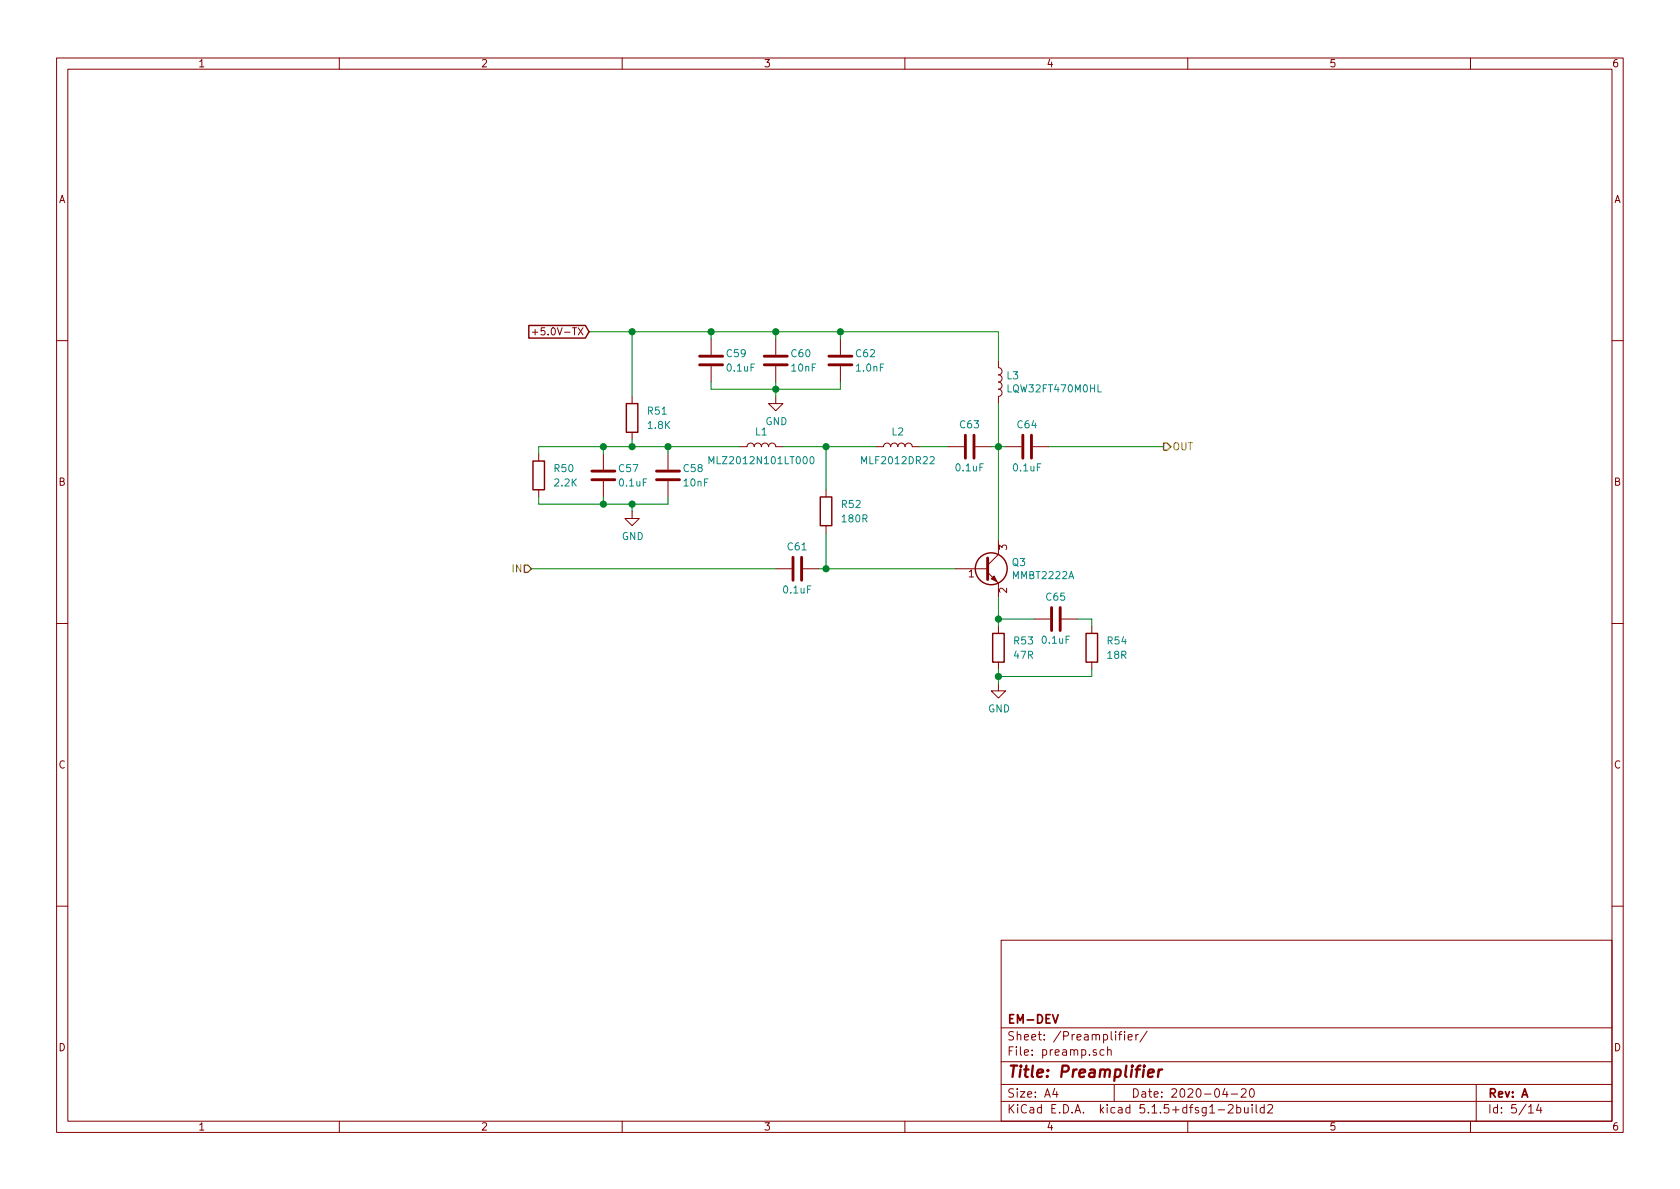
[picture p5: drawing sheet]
EESchema Schematic File Version 4
EELAYER 30 0
EELAYER END
$Descr A4 11693 8268
encoding utf-8
Sheet 5 14
Title "Preamplifier"
Date "2020-04-20"
Rev "A"
Comp "EM-DEV"
Comment1 ""
Comment2 ""
Comment3 ""
Comment4 ""
$EndDescr
$Comp
L Device:Q_NPN_BEC Q3
U 1 1
P 6850 3950
F 0 "Q3" H 7040 3996 50  0000 L CNN
F 1 "MMBT2222A" H 7040 3905 50  0000 L CNN
F 2 "Package_TO_SOT_SMD:SOT-23_Handsoldering" H 7050 4050 50  0001 C CNN
F 3 "https://www.diodes.com/assets/Datasheets/ds30041.pdf" H 6850 3950 50  0001 C CNN
	1    6850 3950
	1    0    0    -1  
$EndComp
$Comp
L Device:C C?
U 1 1
P 5550 3950
AR Path="/5E9E88B8/5EC2DBA0" Ref="C?"  Part="1" 
AR Path="/5EA333CB/5EC2DBA0" Ref="C61"  Part="1" 
AR Path="/5EA436AA/5EC2DBA0" Ref="C?"  Part="1" 
F 0 "C61" V 5700 3950 50  0000 C CNN
F 1 "0.1uF" V 5400 3950 50  0000 C CNN
F 2 "Capacitor_SMD:C_0805_2012Metric_Pad1.15x1.40mm_HandSolder" H 5588 3800 50  0001 C CNN
F 3 "~" H 5550 3950 50  0001 C CNN
	1    5550 3950
	0    -1   -1   0   
$EndComp
Text HLabel 3700 3950 0    50   Input ~ 0
IN
$Comp
L Device:R R?
U 1 1
P 6950 4500
AR Path="/5E9E88B8/5EC2DBA7" Ref="R?"  Part="1" 
AR Path="/5E9F4ACB/5EC2DBA7" Ref="R?"  Part="1" 
AR Path="/5EA188E4/5EC2DBA7" Ref="R?"  Part="1" 
AR Path="/5EA436AA/5EC2DBA7" Ref="R?"  Part="1" 
AR Path="/5EA333CB/5EC2DBA7" Ref="R53"  Part="1" 
F 0 "R53" H 7050 4550 50  0000 L CNN
F 1 "47R" H 7050 4450 50  0000 L CNN
F 2 "Resistor_SMD:R_0805_2012Metric_Pad1.15x1.40mm_HandSolder" V 6880 4500 50  0001 C CNN
F 3 "~" H 6950 4500 50  0001 C CNN
	1    6950 4500
	1    0    0    -1  
$EndComp
$Comp
L Device:C C?
U 1 1
P 6750 3100
AR Path="/5E9E88B8/5EC2DBBE" Ref="C?"  Part="1" 
AR Path="/5EA333CB/5EC2DBBE" Ref="C63"  Part="1" 
AR Path="/5EA436AA/5EC2DBBE" Ref="C?"  Part="1" 
F 0 "C63" V 6900 3100 50  0000 C CNN
F 1 "0.1uF" V 6600 3100 50  0000 C CNN
F 2 "Capacitor_SMD:C_0805_2012Metric_Pad1.15x1.40mm_HandSolder" H 6788 2950 50  0001 C CNN
F 3 "~" H 6750 3100 50  0001 C CNN
	1    6750 3100
	0    -1   -1   0   
$EndComp
$Comp
L Device:R R?
U 1 1
P 3750 3300
AR Path="/5E9E88B8/5EC2DBCA" Ref="R?"  Part="1" 
AR Path="/5E9F4ACB/5EC2DBCA" Ref="R?"  Part="1" 
AR Path="/5EA188E4/5EC2DBCA" Ref="R?"  Part="1" 
AR Path="/5EA436AA/5EC2DBCA" Ref="R?"  Part="1" 
AR Path="/5EA333CB/5EC2DBCA" Ref="R50"  Part="1" 
F 0 "R50" H 3850 3350 50  0000 L CNN
F 1 "2.2K" H 3850 3250 50  0000 L CNN
F 2 "Resistor_SMD:R_0805_2012Metric_Pad1.15x1.40mm_HandSolder" V 3680 3300 50  0001 C CNN
F 3 "~" H 3750 3300 50  0001 C CNN
	1    3750 3300
	1    0    0    -1  
$EndComp
$Comp
L Device:C C?
U 1 1
P 4200 3300
AR Path="/5E9E88B8/5EC2DBD0" Ref="C?"  Part="1" 
AR Path="/5EA333CB/5EC2DBD0" Ref="C57"  Part="1" 
AR Path="/5EA436AA/5EC2DBD0" Ref="C?"  Part="1" 
F 0 "C57" H 4300 3350 50  0000 L CNN
F 1 "0.1uF" H 4300 3250 50  0000 L CNN
F 2 "Capacitor_SMD:C_0805_2012Metric_Pad1.15x1.40mm_HandSolder" H 4238 3150 50  0001 C CNN
F 3 "~" H 4200 3300 50  0001 C CNN
	1    4200 3300
	1    0    0    -1  
$EndComp
$Comp
L Device:L L1
U 1 1
P 5300 3100
AR Path="/5EA333CB/5EC2DBD6" Ref="L1"  Part="1" 
AR Path="/5EA436AA/5EC2DBD6" Ref="L?"  Part="1" 
F 0 "L1" V 5400 3100 50  0000 C CNN
F 1 "MLZ2012N101LT000" V 5200 3100 50  0000 C CNN
F 2 "Inductor_SMD:L_0805_2012Metric_Pad1.15x1.40mm_HandSolder" H 5300 3100 50  0001 C CNN
F 3 "https://product.tdk.com/info/en/catalog/datasheets/inductor_commercial_decoupling_mlz2012_en.pdf" H 5300 3100 50  0001 C CNN
	1    5300 3100
	0    -1   -1   0   
$EndComp
Wire Wire Line
	3750 3450 3750 3500
Wire Wire Line
	4200 3500 4200 3450
Wire Wire Line
	5750 3950 5700 3950
Wire Wire Line
	6900 3100 6950 3100
Connection ~ 6950 3100
Wire Wire Line
	6950 3100 6950 3750
Wire Wire Line
	3750 3100 3750 3150
Wire Wire Line
	4200 3150 4200 3100
Connection ~ 4200 3100
Wire Wire Line
	4200 3100 3750 3100
$Comp
L Device:C C?
U 1 1
P 4650 3300
AR Path="/5E9E88B8/5EC2DC0C" Ref="C?"  Part="1" 
AR Path="/5EA333CB/5EC2DC0C" Ref="C58"  Part="1" 
AR Path="/5EA436AA/5EC2DC0C" Ref="C?"  Part="1" 
F 0 "C58" H 4750 3350 50  0000 L CNN
F 1 "10nF" H 4750 3250 50  0000 L CNN
F 2 "Capacitor_SMD:C_0805_2012Metric_Pad1.15x1.40mm_HandSolder" H 4688 3150 50  0001 C CNN
F 3 "~" H 4650 3300 50  0001 C CNN
	1    4650 3300
	1    0    0    -1  
$EndComp
Wire Wire Line
	4200 3100 4400 3100
Wire Wire Line
	4650 3150 4650 3100
Connection ~ 4650 3100
Wire Wire Line
	4200 3500 4400 3500
Connection ~ 4200 3500
Wire Wire Line
	4650 3450 4650 3500
Wire Wire Line
	3750 3500 4200 3500
Wire Wire Line
	4400 3550 4400 3500
Connection ~ 4400 3500
Wire Wire Line
	4400 3500 4650 3500
$Comp
L Device:R R?
U 1 1
P 4400 2900
AR Path="/5E9E88B8/5EC2DC29" Ref="R?"  Part="1" 
AR Path="/5E9F4ACB/5EC2DC29" Ref="R?"  Part="1" 
AR Path="/5EA188E4/5EC2DC29" Ref="R?"  Part="1" 
AR Path="/5EA436AA/5EC2DC29" Ref="R?"  Part="1" 
AR Path="/5EA333CB/5EC2DC29" Ref="R51"  Part="1" 
F 0 "R51" H 4500 2950 50  0000 L CNN
F 1 "1.8K" H 4500 2850 50  0000 L CNN
F 2 "Resistor_SMD:R_0805_2012Metric_Pad1.15x1.40mm_HandSolder" V 4330 2900 50  0001 C CNN
F 3 "~" H 4400 2900 50  0001 C CNN
	1    4400 2900
	1    0    0    -1  
$EndComp
Wire Wire Line
	4400 3050 4400 3100
Connection ~ 4400 3100
Wire Wire Line
	4400 3100 4650 3100
$Comp
L Device:C C?
U 1 1
P 4950 2500
AR Path="/5E9E88B8/5EC2DC33" Ref="C?"  Part="1" 
AR Path="/5EA333CB/5EC2DC33" Ref="C59"  Part="1" 
AR Path="/5EA436AA/5EC2DC33" Ref="C?"  Part="1" 
F 0 "C59" H 5050 2550 50  0000 L CNN
F 1 "0.1uF" H 5050 2450 50  0000 L CNN
F 2 "Capacitor_SMD:C_0805_2012Metric_Pad1.15x1.40mm_HandSolder" H 4988 2350 50  0001 C CNN
F 3 "~" H 4950 2500 50  0001 C CNN
	1    4950 2500
	1    0    0    -1  
$EndComp
Wire Wire Line
	4950 2300 4950 2350
Wire Wire Line
	4950 2700 4950 2650
$Comp
L Device:C C?
U 1 1
P 5400 2500
AR Path="/5E9E88B8/5EC2DC3B" Ref="C?"  Part="1" 
AR Path="/5EA333CB/5EC2DC3B" Ref="C60"  Part="1" 
AR Path="/5EA436AA/5EC2DC3B" Ref="C?"  Part="1" 
F 0 "C60" H 5500 2550 50  0000 L CNN
F 1 "10nF" H 5500 2450 50  0000 L CNN
F 2 "Capacitor_SMD:C_0805_2012Metric_Pad1.15x1.40mm_HandSolder" H 5438 2350 50  0001 C CNN
F 3 "~" H 5400 2500 50  0001 C CNN
	1    5400 2500
	1    0    0    -1  
$EndComp
$Comp
L Device:C C?
U 1 1
P 5850 2500
AR Path="/5E9E88B8/5EC2DC41" Ref="C?"  Part="1" 
AR Path="/5EA333CB/5EC2DC41" Ref="C62"  Part="1" 
AR Path="/5EA436AA/5EC2DC41" Ref="C?"  Part="1" 
F 0 "C62" H 5950 2550 50  0000 L CNN
F 1 "1.0nF" H 5950 2450 50  0000 L CNN
F 2 "Capacitor_SMD:C_0805_2012Metric_Pad1.15x1.40mm_HandSolder" H 5888 2350 50  0001 C CNN
F 3 "~" H 5850 2500 50  0001 C CNN
	1    5850 2500
	1    0    0    -1  
$EndComp
Wire Wire Line
	5850 2300 5850 2350
Wire Wire Line
	5400 2350 5400 2300
Wire Wire Line
	5850 2700 5850 2650
Wire Wire Line
	5400 2650 5400 2700
Connection ~ 5400 2700
Wire Wire Line
	5400 2700 5850 2700
Wire Wire Line
	4950 2700 5400 2700
Wire Wire Line
	5400 2700 5400 2750
Wire Wire Line
	5850 2300 5400 2300
Wire Wire Line
	4400 2300 4400 2750
Connection ~ 4950 2300
Wire Wire Line
	4950 2300 4400 2300
Connection ~ 5400 2300
Wire Wire Line
	5400 2300 4950 2300
Wire Wire Line
	5850 2300 6950 2300
Connection ~ 5850 2300
Wire Wire Line
	6950 2300 6950 2500
Wire Wire Line
	6950 2800 6950 3100
$Comp
L Device:C C?
U 1 1
P 7150 3100
AR Path="/5E9E88B8/5EC2DC59" Ref="C?"  Part="1" 
AR Path="/5EA333CB/5EC2DC59" Ref="C64"  Part="1" 
AR Path="/5EA436AA/5EC2DC59" Ref="C?"  Part="1" 
F 0 "C64" V 7300 3100 50  0000 C CNN
F 1 "0.1uF" V 7000 3100 50  0000 C CNN
F 2 "Capacitor_SMD:C_0805_2012Metric_Pad1.15x1.40mm_HandSolder" H 7188 2950 50  0001 C CNN
F 3 "~" H 7150 3100 50  0001 C CNN
	1    7150 3100
	0    -1   -1   0   
$EndComp
Wire Wire Line
	7000 3100 6950 3100
Text HLabel 8100 3100 2    50   Output ~ 0
OUT
Wire Wire Line
	7300 3100 8100 3100
Text GLabel 4100 2300 0    50   Input ~ 0
+5.0V-TX
Wire Wire Line
	4100 2300 4400 2300
Connection ~ 4400 2300
$Comp
L power:GND #PWR?
U 1 1
P 6950 4750
AR Path="/5EA436AA/5EC2DC65" Ref="#PWR?"  Part="1" 
AR Path="/5EA333CB/5EC2DC65" Ref="#PWR045"  Part="1" 
F 0 "#PWR045" H 6950 4500 50  0001 C CNN
F 1 "GND" H 6955 4577 50  0000 C CNN
F 2 "" H 6950 4750 50  0001 C CNN
F 3 "" H 6950 4750 50  0001 C CNN
	1    6950 4750
	1    0    0    -1  
$EndComp
$Comp
L power:GND #PWR?
U 1 1
P 4400 3550
AR Path="/5EA436AA/5EC2DC6B" Ref="#PWR?"  Part="1" 
AR Path="/5EA333CB/5EC2DC6B" Ref="#PWR043"  Part="1" 
F 0 "#PWR043" H 4400 3300 50  0001 C CNN
F 1 "GND" H 4405 3377 50  0000 C CNN
F 2 "" H 4400 3550 50  0001 C CNN
F 3 "" H 4400 3550 50  0001 C CNN
	1    4400 3550
	1    0    0    -1  
$EndComp
$Comp
L power:GND #PWR?
U 1 1
P 5400 2750
AR Path="/5EA436AA/5EC2DC71" Ref="#PWR?"  Part="1" 
AR Path="/5EA333CB/5EC2DC71" Ref="#PWR044"  Part="1" 
F 0 "#PWR044" H 5400 2500 50  0001 C CNN
F 1 "GND" H 5405 2577 50  0000 C CNN
F 2 "" H 5400 2750 50  0001 C CNN
F 3 "" H 5400 2750 50  0001 C CNN
	1    5400 2750
	1    0    0    -1  
$EndComp
$Comp
L Device:C C?
U 1 1
P 7350 4300
AR Path="/5E9E88B8/5EC3769E" Ref="C?"  Part="1" 
AR Path="/5EA333CB/5EC3769E" Ref="C65"  Part="1" 
AR Path="/5EA436AA/5EC3769E" Ref="C?"  Part="1" 
F 0 "C65" V 7500 4300 50  0000 C CNN
F 1 "0.1uF" V 7200 4300 50  0000 C CNN
F 2 "Capacitor_SMD:C_0805_2012Metric_Pad1.15x1.40mm_HandSolder" H 7388 4150 50  0001 C CNN
F 3 "~" H 7350 4300 50  0001 C CNN
	1    7350 4300
	0    -1   -1   0   
$EndComp
$Comp
L Device:R R?
U 1 1
P 7600 4500
AR Path="/5E9E88B8/5EC38AD2" Ref="R?"  Part="1" 
AR Path="/5E9F4ACB/5EC38AD2" Ref="R?"  Part="1" 
AR Path="/5EA188E4/5EC38AD2" Ref="R?"  Part="1" 
AR Path="/5EA436AA/5EC38AD2" Ref="R?"  Part="1" 
AR Path="/5EA333CB/5EC38AD2" Ref="R54"  Part="1" 
F 0 "R54" H 7700 4550 50  0000 L CNN
F 1 "18R" H 7700 4450 50  0000 L CNN
F 2 "Resistor_SMD:R_0805_2012Metric_Pad1.15x1.40mm_HandSolder" V 7530 4500 50  0001 C CNN
F 3 "~" H 7600 4500 50  0001 C CNN
	1    7600 4500
	1    0    0    -1  
$EndComp
Wire Wire Line
	7600 4300 7600 4350
Wire Wire Line
	7600 4700 7600 4650
Wire Wire Line
	6950 4650 6950 4700
Wire Wire Line
	6950 4700 7600 4700
Connection ~ 6950 4700
Wire Wire Line
	6950 4700 6950 4750
Wire Wire Line
	7500 4300 7600 4300
Wire Wire Line
	7200 4300 6950 4300
Connection ~ 6950 4300
Wire Wire Line
	6950 4300 6950 4350
Wire Wire Line
	6950 4150 6950 4300
Wire Wire Line
	5750 3100 5750 3400
Connection ~ 5750 3950
$Comp
L Device:R R?
U 1 1
P 5750 3550
AR Path="/5E9E88B8/5EC64C2F" Ref="R?"  Part="1" 
AR Path="/5E9F4ACB/5EC64C2F" Ref="R?"  Part="1" 
AR Path="/5EA188E4/5EC64C2F" Ref="R?"  Part="1" 
AR Path="/5EA436AA/5EC64C2F" Ref="R?"  Part="1" 
AR Path="/5EA333CB/5EC64C2F" Ref="R52"  Part="1" 
F 0 "R52" H 5850 3600 50  0000 L CNN
F 1 "180R" H 5850 3500 50  0000 L CNN
F 2 "Resistor_SMD:R_0805_2012Metric_Pad1.15x1.40mm_HandSolder" V 5680 3550 50  0001 C CNN
F 3 "~" H 5750 3550 50  0001 C CNN
	1    5750 3550
	1    0    0    -1  
$EndComp
Wire Wire Line
	5750 3700 5750 3950
Wire Wire Line
	4650 3100 5150 3100
$Comp
L Device:L L2
U 1 1
P 6250 3100
AR Path="/5EA333CB/5EC67166" Ref="L2"  Part="1" 
AR Path="/5EA436AA/5EC67166" Ref="L?"  Part="1" 
F 0 "L2" V 6350 3100 50  0000 C CNN
F 1 "MLF2012DR22" V 6150 3100 50  0000 C CNN
F 2 "Inductor_SMD:L_0805_2012Metric_Pad1.15x1.40mm_HandSolder" H 6250 3100 50  0001 C CNN
F 3 "https://product.tdk.com/info/en/catalog/datasheets/inductor_automotive_standard_mlf2012_en.pdf" H 6250 3100 50  0001 C CNN
	1    6250 3100
	0    -1   -1   0   
$EndComp
Connection ~ 5750 3100
Wire Wire Line
	5750 3100 6100 3100
Wire Wire Line
	6400 3100 6600 3100
Wire Wire Line
	5450 3100 5750 3100
Wire Wire Line
	5750 3950 6650 3950
Wire Wire Line
	5400 3950 3700 3950
$Comp
L Device:L L3
U 1 1
P 6950 2650
AR Path="/5EA333CB/5EC2DBC4" Ref="L3"  Part="1" 
AR Path="/5EA436AA/5EC2DBC4" Ref="L?"  Part="1" 
F 0 "L3" H 7003 2696 50  0000 L CNN
F 1 "LQW32FT470M0HL" H 7003 2605 50  0000 L CNN
F 2 "Inductor_SMD:L_1210_3225Metric_Pad1.42x2.65mm_HandSolder" H 6950 2650 50  0001 C CNN
F 3 "https://search.murata.co.jp/Ceramy/image/img/P02/JELF243A-9147.pdf" H 6950 2650 50  0001 C CNN
	1    6950 2650
	1    0    0    -1  
$EndComp
$EndSCHEMATC
